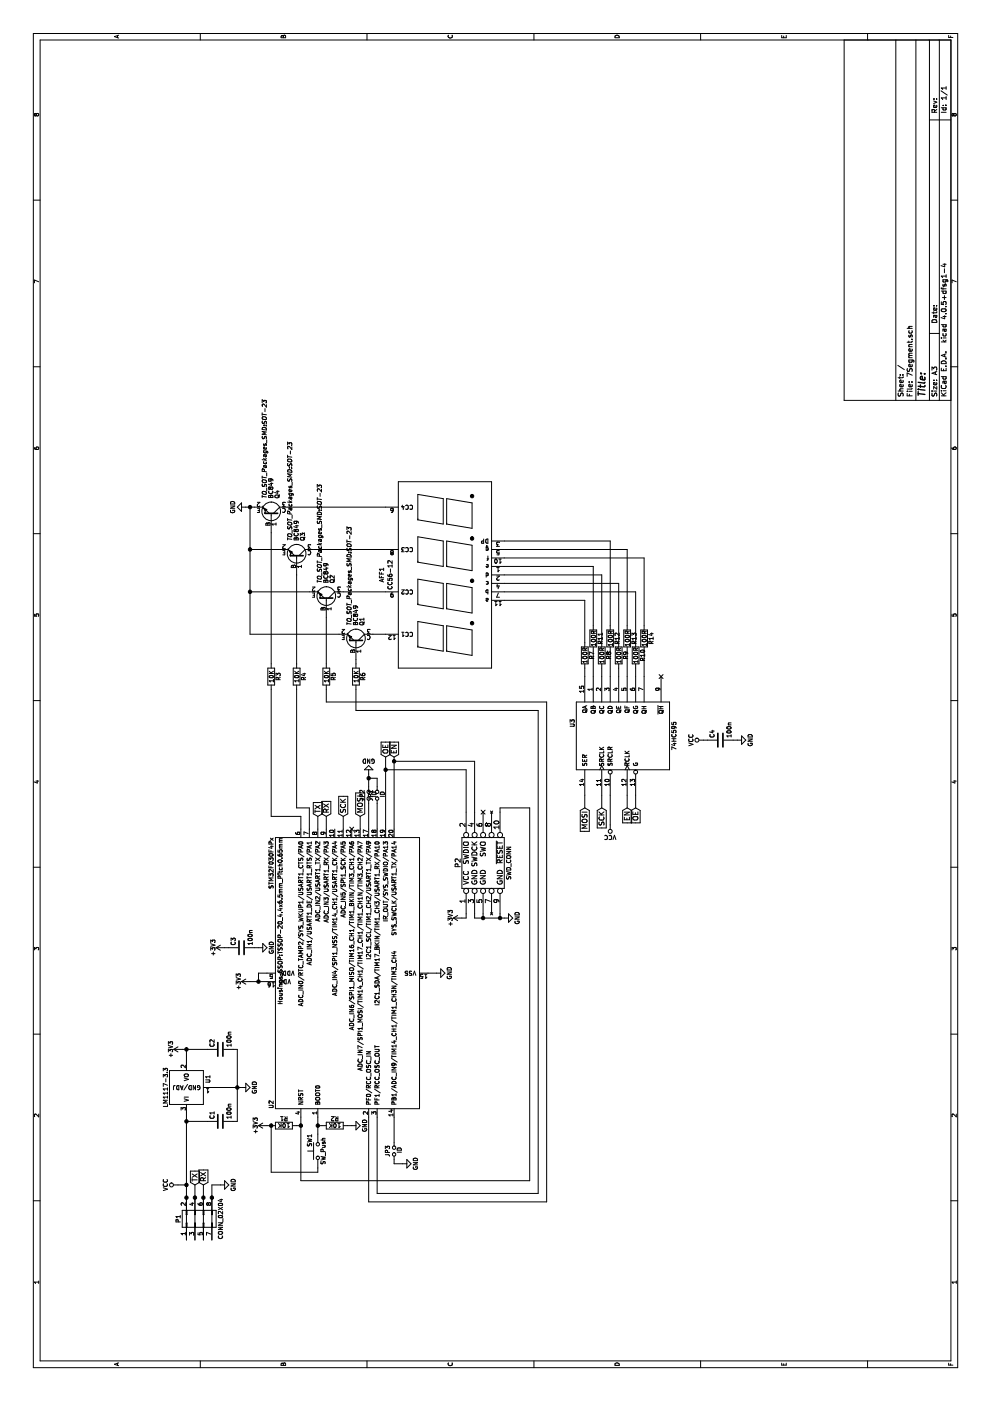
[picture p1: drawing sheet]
EESchema Schematic File Version 2
LIBS:power
LIBS:device
LIBS:transistors
LIBS:conn
LIBS:linear
LIBS:regul
LIBS:74xx
LIBS:cmos4000
LIBS:adc-dac
LIBS:memory
LIBS:xilinx
LIBS:microcontrollers
LIBS:dsp
LIBS:microchip
LIBS:analog_switches
LIBS:motorola
LIBS:texas
LIBS:intel
LIBS:audio
LIBS:interface
LIBS:digital-audio
LIBS:philips
LIBS:display
LIBS:cypress
LIBS:siliconi
LIBS:opto
LIBS:atmel
LIBS:contrib
LIBS:valves
LIBS:stm32
LIBS:switches
LIBS:tom_kicad
LIBS:riklib
LIBS:7Segment-cache
EELAYER 25 0
EELAYER END
$Descr A3 16535 11693
encoding utf-8
Sheet 1 1
Title ""
Date ""
Rev ""
Comp ""
Comment1 ""
Comment2 ""
Comment3 ""
Comment4 ""
$EndDescr
$Comp
L STM32F030F4Px U2
U 1 1
P 5050 4150
F 0 "U2" H 3450 5075 50  0000 L BNN
F 1 "STM32F030F4Px" H 6650 5075 50  0000 R BNN
F 2 "Housings_SSOP:TSSOP-20_4.4x6.5mm_Pitch0.65mm" H 6650 5025 50  0000 R TNN
F 3 "" H 5050 4150 50  0000 C CNN
	1    5050 4150
	1    0    0    -1  
$EndComp
$Comp
L CC56-12 AFF1
U 1 1
P 9750 5250
F 0 "AFF1" H 9750 6000 50  0000 C CNN
F 1 "CC56-12" H 9750 5900 50  0000 C CNN
F 2 "Displays_7-Segment:Cx56-12" H 9250 5250 50  0001 C CNN
F 3 "" H 9250 5250 50  0000 C CNN
	1    9750 5250
	1    0    0    -1  
$EndComp
$Comp
L 74HC595 U3
U 1 1
P 7850 7350
F 0 "U3" H 8000 7950 50  0000 C CNN
F 1 "74HC595" H 7850 6750 50  0000 C CNN
F 2 "Housings_SOIC:SOIC-16_3.9x9.9mm_Pitch1.27mm" H 7850 7350 50  0001 C CNN
F 3 "" H 7850 7350 50  0000 C CNN
	1    7850 7350
	1    0    0    -1  
$EndComp
Text GLabel 7000 6900 0    60   Input ~ 0
MOSI
Text GLabel 7000 7100 0    60   Input ~ 0
SCK
Text GLabel 7000 7400 0    60   Input ~ 0
EN
Text GLabel 7000 7500 0    60   Input ~ 0
OE
Text GLabel 6900 4250 2    60   Input ~ 0
MOSI
Text GLabel 6900 4050 2    60   Input ~ 0
SCK
Text GLabel 7600 4550 2    60   Input ~ 0
OE
$Comp
L BC849 Q1
U 1 1
P 8950 4200
F 0 "Q1" H 9150 4275 50  0000 L CNN
F 1 "BC849" H 9150 4200 50  0000 L CNN
F 2 "TO_SOT_Packages_SMD:SOT-23" H 9150 4125 50  0000 L CIN
F 3 "" H 8950 4200 50  0000 L CNN
	1    8950 4200
	1    0    0    1   
$EndComp
$Comp
L BC849 Q2
U 1 1
P 9450 3850
F 0 "Q2" H 9650 3925 50  0000 L CNN
F 1 "BC849" H 9650 3850 50  0000 L CNN
F 2 "TO_SOT_Packages_SMD:SOT-23" H 9650 3775 50  0000 L CIN
F 3 "" H 9450 3850 50  0000 L CNN
	1    9450 3850
	1    0    0    1   
$EndComp
$Comp
L BC849 Q3
U 1 1
P 9950 3500
F 0 "Q3" H 10150 3575 50  0000 L CNN
F 1 "BC849" H 10150 3500 50  0000 L CNN
F 2 "TO_SOT_Packages_SMD:SOT-23" H 10150 3425 50  0000 L CIN
F 3 "" H 9950 3500 50  0000 L CNN
	1    9950 3500
	1    0    0    1   
$EndComp
$Comp
L BC849 Q4
U 1 1
P 10450 3200
F 0 "Q4" H 10650 3275 50  0000 L CNN
F 1 "BC849" H 10650 3200 50  0000 L CNN
F 2 "TO_SOT_Packages_SMD:SOT-23" H 10650 3125 50  0000 L CIN
F 3 "" H 10450 3200 50  0000 L CNN
	1    10450 3200
	1    0    0    1   
$EndComp
$Comp
L R R3
U 1 1
P 8550 3200
F 0 "R3" V 8630 3200 50  0000 C CNN
F 1 "10K" V 8550 3200 50  0000 C CNN
F 2 "Resistors_SMD:R_0603_HandSoldering" V 8480 3200 50  0001 C CNN
F 3 "" H 8550 3200 50  0000 C CNN
	1    8550 3200
	0    1    1    0   
$EndComp
$Comp
L R R4
U 1 1
P 8550 3500
F 0 "R4" V 8630 3500 50  0000 C CNN
F 1 "10K" V 8550 3500 50  0000 C CNN
F 2 "Resistors_SMD:R_0603_HandSoldering" V 8480 3500 50  0001 C CNN
F 3 "" H 8550 3500 50  0000 C CNN
	1    8550 3500
	0    1    1    0   
$EndComp
$Comp
L R R5
U 1 1
P 8550 3850
F 0 "R5" V 8630 3850 50  0000 C CNN
F 1 "10K" V 8550 3850 50  0000 C CNN
F 2 "Resistors_SMD:R_0603_HandSoldering" V 8480 3850 50  0001 C CNN
F 3 "" H 8550 3850 50  0000 C CNN
	1    8550 3850
	0    1    1    0   
$EndComp
$Comp
L R R6
U 1 1
P 8550 4200
F 0 "R6" V 8630 4200 50  0000 C CNN
F 1 "10K" V 8550 4200 50  0000 C CNN
F 2 "Resistors_SMD:R_0603_HandSoldering" V 8480 4200 50  0001 C CNN
F 3 "" H 8550 4200 50  0000 C CNN
	1    8550 4200
	0    1    1    0   
$EndComp
$Comp
L GND #PWR01
U 1 1
P 10550 2900
F 0 "#PWR01" H 10550 2650 50  0001 C CNN
F 1 "GND" H 10550 2750 50  0000 C CNN
F 2 "" H 10550 2900 50  0000 C CNN
F 3 "" H 10550 2900 50  0000 C CNN
	1    10550 2900
	-1   0    0    1   
$EndComp
$Comp
L GND #PWR02
U 1 1
P 5050 5150
F 0 "#PWR02" H 5050 4900 50  0001 C CNN
F 1 "GND" H 5050 5000 50  0000 C CNN
F 2 "" H 5050 5150 50  0000 C CNN
F 3 "" H 5050 5150 50  0000 C CNN
	1    5050 5150
	1    0    0    -1  
$EndComp
$Comp
L +3V3 #PWR03
U 1 1
P 4950 2950
F 0 "#PWR03" H 4950 2800 50  0001 C CNN
F 1 "+3V3" H 4950 3090 50  0000 C CNN
F 2 "" H 4950 2950 50  0000 C CNN
F 3 "" H 4950 2950 50  0000 C CNN
	1    4950 2950
	1    0    0    -1  
$EndComp
$Comp
L C C3
U 1 1
P 5350 2850
F 0 "C3" H 5375 2950 50  0000 L CNN
F 1 "100n" H 5375 2750 50  0000 L CNN
F 2 "Capacitors_SMD:C_0603_HandSoldering" H 5388 2700 50  0001 C CNN
F 3 "" H 5350 2850 50  0000 C CNN
	1    5350 2850
	1    0    0    -1  
$EndComp
$Comp
L +3V3 #PWR04
U 1 1
P 5350 2650
F 0 "#PWR04" H 5350 2500 50  0001 C CNN
F 1 "+3V3" H 5350 2790 50  0000 C CNN
F 2 "" H 5350 2650 50  0000 C CNN
F 3 "" H 5350 2650 50  0000 C CNN
	1    5350 2650
	1    0    0    -1  
$EndComp
$Comp
L GND #PWR05
U 1 1
P 5350 3050
F 0 "#PWR05" H 5350 2800 50  0001 C CNN
F 1 "GND" H 5350 2900 50  0000 C CNN
F 2 "" H 5350 3050 50  0000 C CNN
F 3 "" H 5350 3050 50  0000 C CNN
	1    5350 3050
	1    0    0    -1  
$EndComp
$Comp
L C C4
U 1 1
P 7800 8500
F 0 "C4" H 7825 8600 50  0000 L CNN
F 1 "100n" H 7825 8400 50  0000 L CNN
F 2 "Capacitors_SMD:C_0603_HandSoldering" H 7838 8350 50  0001 C CNN
F 3 "" H 7800 8500 50  0000 C CNN
	1    7800 8500
	1    0    0    -1  
$EndComp
$Comp
L GND #PWR06
U 1 1
P 7800 8700
F 0 "#PWR06" H 7800 8450 50  0001 C CNN
F 1 "GND" H 7800 8550 50  0000 C CNN
F 2 "" H 7800 8700 50  0000 C CNN
F 3 "" H 7800 8700 50  0000 C CNN
	1    7800 8700
	1    0    0    -1  
$EndComp
$Comp
L VCC #PWR07
U 1 1
P 2550 2100
F 0 "#PWR07" H 2550 1950 50  0001 C CNN
F 1 "VCC" H 2550 2250 50  0000 C CNN
F 2 "" H 2550 2100 50  0000 C CNN
F 3 "" H 2550 2100 50  0000 C CNN
	1    2550 2100
	1    0    0    -1  
$EndComp
$Comp
L GND #PWR08
U 1 1
P 2550 2600
F 0 "#PWR08" H 2550 2350 50  0001 C CNN
F 1 "GND" H 2550 2450 50  0000 C CNN
F 2 "" H 2550 2600 50  0000 C CNN
F 3 "" H 2550 2600 50  0000 C CNN
	1    2550 2600
	1    0    0    -1  
$EndComp
$Comp
L VCC #PWR09
U 1 1
P 7800 8300
F 0 "#PWR09" H 7800 8150 50  0001 C CNN
F 1 "VCC" H 7800 8450 50  0000 C CNN
F 2 "" H 7800 8300 50  0000 C CNN
F 3 "" H 7800 8300 50  0000 C CNN
	1    7800 8300
	1    0    0    -1  
$EndComp
Text GLabel 6900 3850 2    60   Input ~ 0
RX
Text GLabel 6900 3750 2    60   Input ~ 0
TX
Text GLabel 2550 2400 2    60   Input ~ 0
RX
Text GLabel 2550 2300 2    60   Input ~ 0
TX
$Comp
L LM1117-3.3 U1
U 1 1
P 3700 2200
F 0 "U1" H 3800 1950 50  0000 C CNN
F 1 "LM1117-3.3" H 3700 2450 50  0000 C CNN
F 2 "TO_SOT_Packages_SMD:SOT-223" H 3700 2200 50  0001 C CNN
F 3 "" H 3700 2200 50  0000 C CNN
	1    3700 2200
	1    0    0    -1  
$EndComp
$Comp
L C C1
U 1 1
P 3300 2600
F 0 "C1" H 3325 2700 50  0000 L CNN
F 1 "100n" H 3325 2500 50  0000 L CNN
F 2 "Capacitors_SMD:C_0603_HandSoldering" H 3338 2450 50  0001 C CNN
F 3 "" H 3300 2600 50  0000 C CNN
	1    3300 2600
	1    0    0    -1  
$EndComp
$Comp
L C C2
U 1 1
P 4150 2600
F 0 "C2" H 4175 2700 50  0000 L CNN
F 1 "100n" H 4175 2500 50  0000 L CNN
F 2 "Capacitors_SMD:C_0603_HandSoldering" H 4188 2450 50  0001 C CNN
F 3 "" H 4150 2600 50  0000 C CNN
	1    4150 2600
	1    0    0    -1  
$EndComp
$Comp
L GND #PWR010
U 1 1
P 3700 2850
F 0 "#PWR010" H 3700 2600 50  0001 C CNN
F 1 "GND" H 3700 2700 50  0000 C CNN
F 2 "" H 3700 2850 50  0000 C CNN
F 3 "" H 3700 2850 50  0000 C CNN
	1    3700 2850
	1    0    0    -1  
$EndComp
$Comp
L +3V3 #PWR011
U 1 1
P 4150 2150
F 0 "#PWR011" H 4150 2000 50  0001 C CNN
F 1 "+3V3" H 4150 2290 50  0000 C CNN
F 2 "" H 4150 2150 50  0000 C CNN
F 3 "" H 4150 2150 50  0000 C CNN
	1    4150 2150
	1    0    0    -1  
$EndComp
$Comp
L R R1
U 1 1
P 3250 3350
F 0 "R1" V 3330 3350 50  0000 C CNN
F 1 "10K" V 3250 3350 50  0000 C CNN
F 2 "Resistors_SMD:R_0603_HandSoldering" V 3180 3350 50  0001 C CNN
F 3 "" H 3250 3350 50  0000 C CNN
	1    3250 3350
	1    0    0    -1  
$EndComp
$Comp
L SW_Push SW1
U 1 1
P 2950 3750
F 0 "SW1" H 3000 3850 50  0000 L CNN
F 1 "SW_Push" H 2950 3690 50  0000 C CNN
F 2 "Buttons_Switches_SMD:SW_SPST_FSMSM" H 2950 3950 50  0001 C CNN
F 3 "" H 2950 3950 50  0000 C CNN
	1    2950 3750
	1    0    0    -1  
$EndComp
$Comp
L R R2
U 1 1
P 3250 3950
F 0 "R2" V 3330 3950 50  0000 C CNN
F 1 "10K" V 3250 3950 50  0000 C CNN
F 2 "Resistors_SMD:R_0603_HandSoldering" V 3180 3950 50  0001 C CNN
F 3 "" H 3250 3950 50  0000 C CNN
	1    3250 3950
	1    0    0    -1  
$EndComp
$Comp
L GND #PWR012
U 1 1
P 3250 4150
F 0 "#PWR012" H 3250 3900 50  0001 C CNN
F 1 "GND" H 3250 4000 50  0000 C CNN
F 2 "" H 3250 4150 50  0000 C CNN
F 3 "" H 3250 4150 50  0000 C CNN
	1    3250 4150
	1    0    0    -1  
$EndComp
$Comp
L +3V3 #PWR013
U 1 1
P 3250 3150
F 0 "#PWR013" H 3250 3000 50  0001 C CNN
F 1 "+3V3" H 3250 3290 50  0000 C CNN
F 2 "" H 3250 3150 50  0000 C CNN
F 3 "" H 3250 3150 50  0000 C CNN
	1    3250 3150
	1    0    0    -1  
$EndComp
$Comp
L SWD_CONN P2
U 1 1
P 6350 5700
F 0 "P2" H 6350 6000 60  0000 C CNN
F 1 "SWD_CONN" H 6350 5400 50  0000 C CNN
F 2 "tom_kicad_lib:SWD_CONN" H 6350 5700 60  0001 C CNN
F 3 "" H 6350 5700 60  0000 C CNN
	1    6350 5700
	1    0    0    -1  
$EndComp
$Comp
L GND #PWR014
U 1 1
P 5700 5950
F 0 "#PWR014" H 5700 5700 50  0001 C CNN
F 1 "GND" H 5700 5800 50  0000 C CNN
F 2 "" H 5700 5950 50  0000 C CNN
F 3 "" H 5700 5950 50  0000 C CNN
	1    5700 5950
	1    0    0    -1  
$EndComp
$Comp
L +3V3 #PWR015
U 1 1
P 5700 5450
F 0 "#PWR015" H 5700 5300 50  0001 C CNN
F 1 "+3V3" H 5700 5590 50  0000 C CNN
F 2 "" H 5700 5450 50  0000 C CNN
F 3 "" H 5700 5450 50  0000 C CNN
	1    5700 5450
	1    0    0    -1  
$EndComp
$Comp
L Jumper_NO_Small JP3
U 1 1
P 2950 4650
F 0 "JP3" H 2950 4730 50  0000 C CNN
F 1 "ID" H 2960 4590 50  0000 C CNN
F 2 "Resistors_SMD:R_0402" H 2950 4650 50  0001 C CNN
F 3 "" H 2950 4650 50  0000 C CNN
	1    2950 4650
	1    0    0    -1  
$EndComp
$Comp
L Jumper_NO_Small JP2
U 1 1
P 7150 4350
F 0 "JP2" H 7150 4430 50  0000 C CNN
F 1 "ID" H 7160 4290 50  0000 C CNN
F 2 "Resistors_SMD:R_0402" H 7150 4350 50  0001 C CNN
F 3 "" H 7150 4350 50  0000 C CNN
	1    7150 4350
	1    0    0    -1  
$EndComp
$Comp
L Jumper_NO_Small JP1
U 1 1
P 7150 4450
F 0 "JP1" H 7150 4530 50  0000 C CNN
F 1 "ID" H 7160 4390 50  0000 C CNN
F 2 "Resistors_SMD:R_0402" H 7150 4450 50  0001 C CNN
F 3 "" H 7150 4450 50  0000 C CNN
	1    7150 4450
	1    0    0    -1  
$EndComp
$Comp
L GND #PWR016
U 1 1
P 2800 4750
F 0 "#PWR016" H 2800 4500 50  0001 C CNN
F 1 "GND" H 2800 4600 50  0000 C CNN
F 2 "" H 2800 4750 50  0000 C CNN
F 3 "" H 2800 4750 50  0000 C CNN
	1    2800 4750
	1    0    0    -1  
$EndComp
NoConn ~ 6750 4150
NoConn ~ 6950 5700
NoConn ~ 8550 7800
$Comp
L VCC #PWR017
U 1 1
P 6800 7200
F 0 "#PWR017" H 6800 7050 50  0001 C CNN
F 1 "VCC" H 6800 7350 50  0000 C CNN
F 2 "" H 6800 7200 50  0000 C CNN
F 3 "" H 6800 7200 50  0000 C CNN
	1    6800 7200
	0    -1   -1   0   
$EndComp
Text GLabel 7600 4650 2    60   Input ~ 0
EN
$Comp
L GND #PWR018
U 1 1
P 7400 4350
F 0 "#PWR018" H 7400 4100 50  0001 C CNN
F 1 "GND" H 7400 4200 50  0000 C CNN
F 2 "" H 7400 4350 50  0000 C CNN
F 3 "" H 7400 4350 50  0000 C CNN
	1    7400 4350
	0    -1   -1   0   
$EndComp
$Comp
L R R7
U 1 1
P 8800 6900
F 0 "R7" V 8880 6900 50  0000 C CNN
F 1 "100R" V 8800 6900 50  0000 C CNN
F 2 "Resistors_SMD:R_0603_HandSoldering" V 8730 6900 50  0001 C CNN
F 3 "" H 8800 6900 50  0000 C CNN
	1    8800 6900
	0    1    1    0   
$EndComp
$Comp
L R R11
U 1 1
P 9000 7000
F 0 "R11" V 9080 7000 50  0000 C CNN
F 1 "100R" V 9000 7000 50  0000 C CNN
F 2 "Resistors_SMD:R_0603_HandSoldering" V 8930 7000 50  0001 C CNN
F 3 "" H 9000 7000 50  0000 C CNN
	1    9000 7000
	0    1    1    0   
$EndComp
$Comp
L R R8
U 1 1
P 8800 7100
F 0 "R8" V 8880 7100 50  0000 C CNN
F 1 "100R" V 8800 7100 50  0000 C CNN
F 2 "Resistors_SMD:R_0603_HandSoldering" V 8730 7100 50  0001 C CNN
F 3 "" H 8800 7100 50  0000 C CNN
	1    8800 7100
	0    1    1    0   
$EndComp
$Comp
L R R12
U 1 1
P 9000 7200
F 0 "R12" V 9080 7200 50  0000 C CNN
F 1 "100R" V 9000 7200 50  0000 C CNN
F 2 "Resistors_SMD:R_0603_HandSoldering" V 8930 7200 50  0001 C CNN
F 3 "" H 9000 7200 50  0000 C CNN
	1    9000 7200
	0    1    1    0   
$EndComp
$Comp
L R R9
U 1 1
P 8800 7300
F 0 "R9" V 8880 7300 50  0000 C CNN
F 1 "100R" V 8800 7300 50  0000 C CNN
F 2 "Resistors_SMD:R_0603_HandSoldering" V 8730 7300 50  0001 C CNN
F 3 "" H 8800 7300 50  0000 C CNN
	1    8800 7300
	0    1    1    0   
$EndComp
$Comp
L R R13
U 1 1
P 9000 7400
F 0 "R13" V 9080 7400 50  0000 C CNN
F 1 "100R" V 9000 7400 50  0000 C CNN
F 2 "Resistors_SMD:R_0603_HandSoldering" V 8930 7400 50  0001 C CNN
F 3 "" H 9000 7400 50  0000 C CNN
	1    9000 7400
	0    1    1    0   
$EndComp
$Comp
L R R10
U 1 1
P 8800 7500
F 0 "R10" V 8880 7500 50  0000 C CNN
F 1 "100R" V 8800 7500 50  0000 C CNN
F 2 "Resistors_SMD:R_0603_HandSoldering" V 8730 7500 50  0001 C CNN
F 3 "" H 8800 7500 50  0000 C CNN
	1    8800 7500
	0    1    1    0   
$EndComp
$Comp
L R R14
U 1 1
P 9000 7600
F 0 "R14" V 9080 7600 50  0000 C CNN
F 1 "100R" V 9000 7600 50  0000 C CNN
F 2 "Resistors_SMD:R_0603_HandSoldering" V 8930 7600 50  0001 C CNN
F 3 "" H 9000 7600 50  0000 C CNN
	1    9000 7600
	0    1    1    0   
$EndComp
Wire Wire Line
	8850 7600 8550 7600
Wire Wire Line
	8550 7500 8650 7500
Wire Wire Line
	8850 7400 8550 7400
Wire Wire Line
	8650 7300 8550 7300
Wire Wire Line
	2350 4350 3350 4350
Wire Wire Line
	2350 6450 2350 4350
Wire Wire Line
	8250 6450 2350 6450
Wire Wire Line
	8250 3850 8250 6450
Wire Wire Line
	2450 4450 3350 4450
Wire Wire Line
	2450 6350 2450 4450
Wire Wire Line
	8150 6350 2450 6350
Wire Wire Line
	8150 4200 8150 6350
Wire Wire Line
	7000 3650 7000 3500
Wire Wire Line
	6750 3650 7000 3650
Wire Wire Line
	6900 3550 6750 3550
Wire Wire Line
	6900 3200 6900 3550
Connection ~ 7450 4550
Connection ~ 7550 4650
Connection ~ 7350 4350
Wire Wire Line
	7350 4450 7350 4350
Wire Wire Line
	7250 4450 7350 4450
Wire Wire Line
	7400 4350 7350 4350
Wire Wire Line
	7350 4350 7250 4350
Wire Wire Line
	6750 4650 7550 4650
Wire Wire Line
	7550 4650 7600 4650
Wire Wire Line
	6750 4550 7450 4550
Wire Wire Line
	7450 4550 7600 4550
Wire Wire Line
	2800 4650 2800 4750
Wire Wire Line
	6750 4450 7050 4450
Wire Wire Line
	6750 4350 7050 4350
Wire Wire Line
	6800 7200 7150 7200
Wire Wire Line
	3050 4650 3350 4650
Wire Wire Line
	2850 4650 2800 4650
Connection ~ 3250 3550
Wire Wire Line
	2600 6250 2600 3550
Wire Wire Line
	7000 6250 2600 6250
Wire Wire Line
	7000 5900 7000 6250
Wire Wire Line
	6950 5900 7000 5900
Wire Wire Line
	7550 5600 7550 4650
Wire Wire Line
	6950 5600 7550 5600
Wire Wire Line
	7450 5500 7450 4550
Wire Wire Line
	6950 5500 7450 5500
Wire Wire Line
	5700 5500 5700 5450
Wire Wire Line
	5750 5500 5700 5500
Connection ~ 5700 5700
Wire Wire Line
	5750 5700 5700 5700
Connection ~ 5700 5900
Wire Wire Line
	5750 5600 5700 5600
Wire Wire Line
	5700 5600 5700 5700
Wire Wire Line
	5700 5700 5700 5900
Wire Wire Line
	5700 5900 5700 5950
Wire Wire Line
	5700 5900 5750 5900
Connection ~ 3250 3200
Wire Wire Line
	2700 3200 3250 3200
Wire Wire Line
	2700 3750 2700 3200
Wire Wire Line
	2750 3750 2700 3750
Wire Wire Line
	3250 4100 3250 4150
Connection ~ 3250 3750
Wire Wire Line
	3250 3800 3250 3750
Wire Wire Line
	3150 3750 3250 3750
Wire Wire Line
	3250 3750 3350 3750
Wire Wire Line
	3250 3550 3250 3500
Wire Wire Line
	2600 3550 3250 3550
Wire Wire Line
	3250 3550 3350 3550
Wire Wire Line
	3250 3200 3250 3150
Connection ~ 4150 2200
Wire Wire Line
	4150 2200 4000 2200
Wire Wire Line
	4150 2150 4150 2200
Wire Wire Line
	4150 2200 4150 2450
Wire Wire Line
	4150 2800 4150 2750
Connection ~ 3700 2800
Wire Wire Line
	3700 2500 3700 2800
Wire Wire Line
	3700 2800 3700 2850
Wire Wire Line
	3300 2800 3700 2800
Wire Wire Line
	3700 2800 4150 2800
Wire Wire Line
	3300 2750 3300 2800
Connection ~ 3300 2200
Wire Wire Line
	3300 2450 3300 2200
Connection ~ 2550 2200
Wire Wire Line
	1900 2400 2400 2400
Wire Wire Line
	2400 2400 2550 2400
Wire Wire Line
	1900 2300 2400 2300
Wire Wire Line
	2400 2300 2550 2300
Wire Wire Line
	6750 3850 6900 3850
Wire Wire Line
	6900 3750 6750 3750
Wire Wire Line
	2550 2200 2550 2100
Wire Wire Line
	1900 2200 2400 2200
Wire Wire Line
	2400 2200 2550 2200
Wire Wire Line
	2550 2200 3300 2200
Wire Wire Line
	3300 2200 3400 2200
Wire Wire Line
	2550 2500 2550 2600
Wire Wire Line
	1900 2500 2400 2500
Wire Wire Line
	2400 2500 2550 2500
Wire Wire Line
	7800 8700 7800 8650
Wire Wire Line
	7800 8300 7800 8350
Wire Wire Line
	5350 3050 5350 3000
Wire Wire Line
	5350 2650 5350 2700
Wire Wire Line
	5050 5150 5050 5050
Connection ~ 4950 3050
Wire Wire Line
	5050 3050 4950 3050
Wire Wire Line
	5050 3150 5050 3050
Wire Wire Line
	4950 2950 4950 3050
Wire Wire Line
	4950 3050 4950 3150
Wire Wire Line
	8150 4200 8400 4200
Wire Wire Line
	8250 3850 8400 3850
Wire Wire Line
	7000 3500 8400 3500
Wire Wire Line
	6900 3200 8400 3200
Connection ~ 10050 2950
Wire Wire Line
	10050 3300 10050 2950
Connection ~ 9550 2950
Wire Wire Line
	9550 3650 9550 2950
Connection ~ 10550 2950
Wire Wire Line
	9050 2950 9050 4000
Wire Wire Line
	9050 2950 9550 2950
Wire Wire Line
	9550 2950 10050 2950
Wire Wire Line
	10050 2950 10550 2950
Wire Wire Line
	10550 2900 10550 2950
Wire Wire Line
	10550 2950 10550 3000
Wire Wire Line
	8700 3200 10250 3200
Wire Wire Line
	9750 3500 8700 3500
Wire Wire Line
	8700 3850 9250 3850
Wire Wire Line
	8750 4200 8700 4200
Wire Wire Line
	10550 4550 10550 3400
Wire Wire Line
	10050 3700 10050 4550
Wire Wire Line
	9550 4550 9550 4050
Wire Wire Line
	9050 4400 9050 4550
Wire Wire Line
	6900 4050 6750 4050
Wire Wire Line
	6900 4250 6750 4250
Wire Wire Line
	7000 6900 7150 6900
Wire Wire Line
	7150 7100 7000 7100
Wire Wire Line
	7000 7400 7150 7400
Wire Wire Line
	7000 7500 7150 7500
Wire Wire Line
	9450 6900 9450 5950
Wire Wire Line
	9950 7600 9950 5950
Wire Wire Line
	9850 7000 9850 5950
Wire Wire Line
	9750 7100 9750 5950
Wire Wire Line
	10150 7200 10150 5950
Wire Wire Line
	9650 7300 9650 5950
Wire Wire Line
	10050 7400 10050 5950
Wire Wire Line
	9550 7500 9550 5950
Wire Wire Line
	8850 7200 8550 7200
Wire Wire Line
	8650 7100 8550 7100
Wire Wire Line
	8850 7000 8550 7000
Wire Wire Line
	8650 6900 8550 6900
Wire Wire Line
	8950 6900 9450 6900
Wire Wire Line
	9150 7000 9850 7000
Wire Wire Line
	8950 7100 9750 7100
Wire Wire Line
	9150 7200 10150 7200
Wire Wire Line
	9650 7300 8950 7300
Wire Wire Line
	9150 7400 10050 7400
Wire Wire Line
	9550 7500 8950 7500
Wire Wire Line
	9150 7600 9950 7600
$Comp
L CONN_02X04 P1
U 1 1
P 2150 2350
F 0 "P1" H 2150 2600 50  0000 C CNN
F 1 "CONN_02X04" H 2150 2100 50  0000 C CNN
F 2 "Pin_Headers:Pin_Header_Straight_2x04" H 2150 1150 50  0001 C CNN
F 3 "" H 2150 1150 50  0000 C CNN
	1    2150 2350
	1    0    0    -1  
$EndComp
Connection ~ 2400 2200
Connection ~ 2400 2300
Connection ~ 2400 2400
Connection ~ 2400 2500
$EndSCHEMATC
